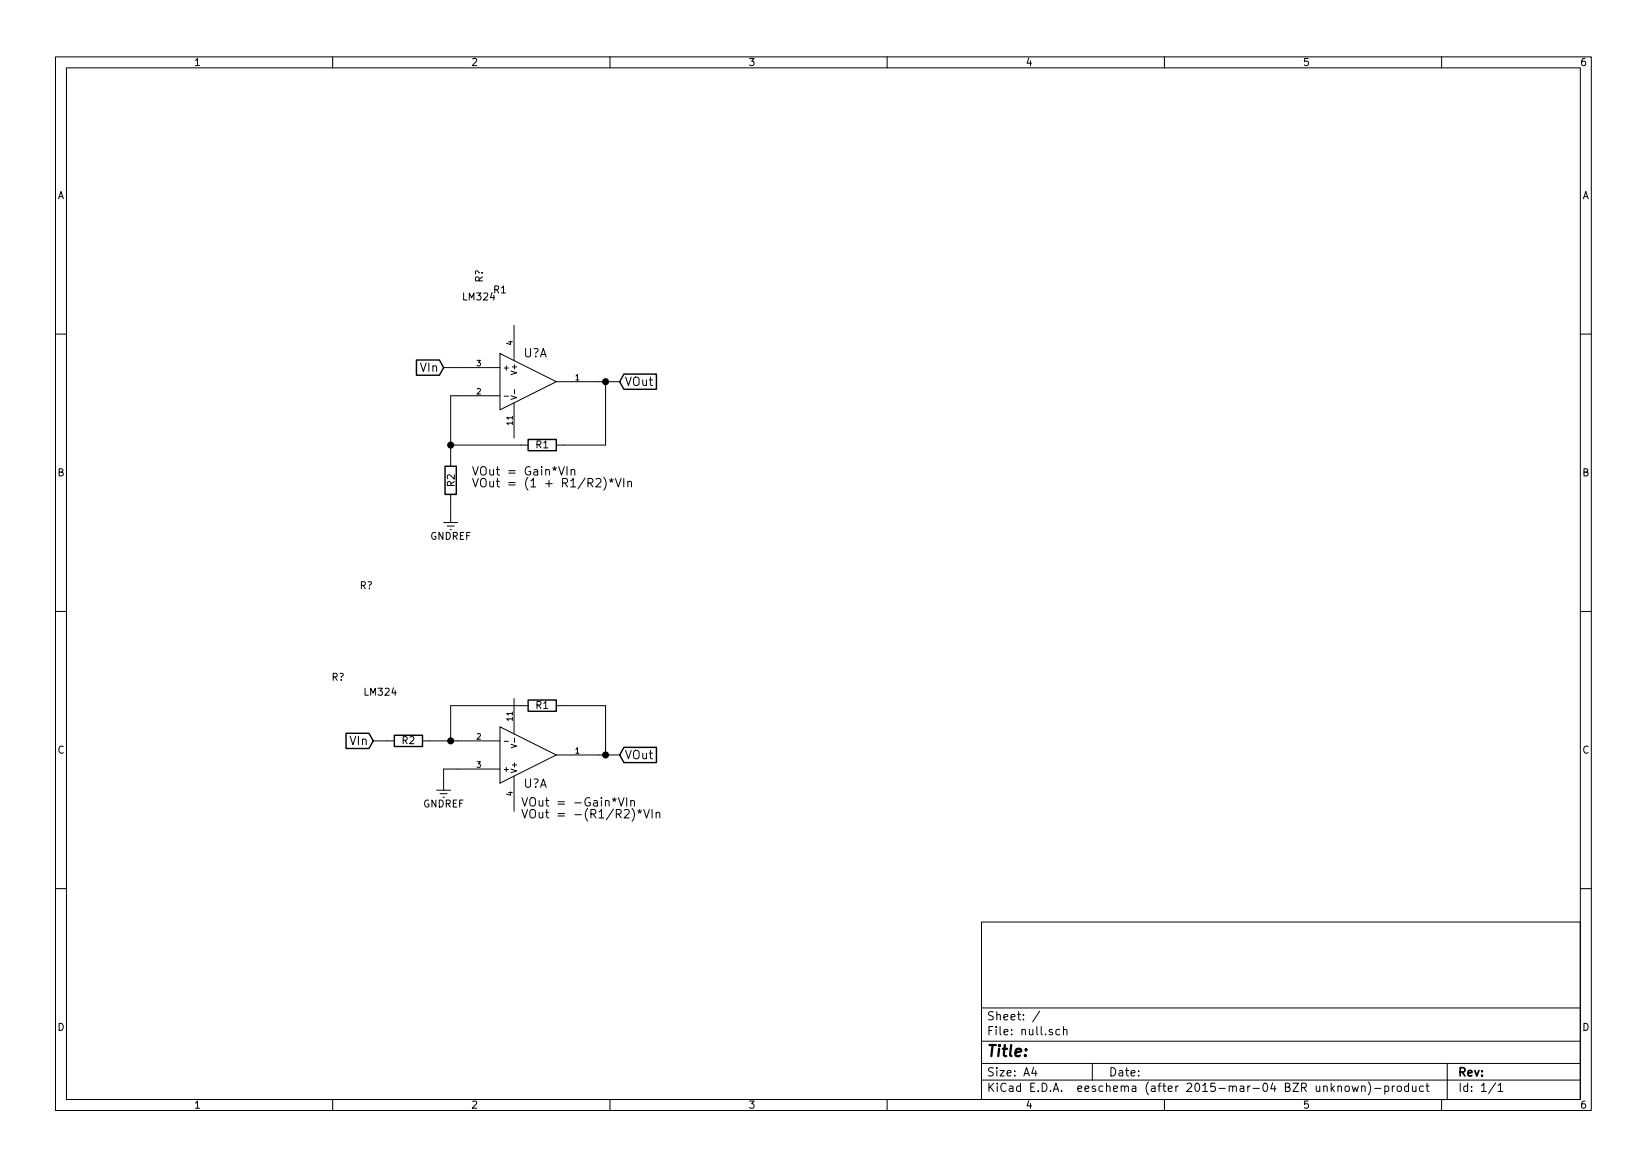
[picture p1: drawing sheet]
EESchema Schematic File Version 2
LIBS:power
LIBS:device
LIBS:transistors
LIBS:conn
LIBS:linear
LIBS:regul
LIBS:74xx
LIBS:cmos4000
LIBS:adc-dac
LIBS:memory
LIBS:xilinx
LIBS:special
LIBS:microcontrollers
LIBS:dsp
LIBS:microchip
LIBS:analog_switches
LIBS:motorola
LIBS:texas
LIBS:intel
LIBS:audio
LIBS:interface
LIBS:digital-audio
LIBS:philips
LIBS:display
LIBS:cypress
LIBS:siliconi
LIBS:opto
LIBS:atmel
LIBS:contrib
LIBS:valves
LIBS:null-cache
EELAYER 25 0
EELAYER END
$Descr A4 11693 8268
encoding utf-8
Sheet 1 1
Title ""
Date ""
Rev ""
Comp ""
Comment1 ""
Comment2 ""
Comment3 ""
Comment4 ""
$EndDescr
$Comp
L R R1
U 1 1
P 3850 3150
F 0 "R1" V 2750 2850 50  0000 C CNN
F 1 "R1" V 3850 3150 50  0000 C CNN
F 2 "" V 3780 3150 30  0000 C CNN
F 3 "" H 3850 3150 30  0000 C CNN
	1    3850 3150
	0    1    1    0   
$EndComp
$Comp
L LM324 U?
U 1 1
P 3750 2700
F 0 "U?" H 3800 2900 60  0000 C CNN
F 1 "LM324" H 3400 3300 50  0000 C CNN
F 2 "" H 3750 2700 60  0000 C CNN
F 3 "" H 3750 2700 60  0000 C CNN
	1    3750 2700
	1    0    0    -1  
$EndComp
Wire Wire Line
	4250 2700 4300 2700
Wire Wire Line
	4300 2700 4400 2700
Wire Wire Line
	4300 2700 4300 3150
Wire Wire Line
	4300 3150 4000 3150
Connection ~ 4300 2700
Wire Wire Line
	3700 3150 3200 3150
Wire Wire Line
	3200 2800 3200 3150
Wire Wire Line
	3200 3150 3200 3250
Wire Wire Line
	3200 2800 3250 2800
$Comp
L R R?
U 1 1
P 3200 3400
F 0 "R?" V 3000 1950 50  0000 C CNN
F 1 "R2" V 3200 3400 50  0000 C CNN
F 2 "" V 3130 3400 30  0000 C CNN
F 3 "" H 3200 3400 30  0000 C CNN
	1    3200 3400
	-1   0    0    1   
$EndComp
Connection ~ 3200 3150
$Comp
L GNDREF #PWR?
U 1 1
P 3200 3650
F 0 "#PWR?" H 3200 3400 50  0001 C CNN
F 1 "GNDREF" H 3200 3500 50  0000 C CNN
F 2 "" H 3200 3650 60  0000 C CNN
F 3 "" H 3200 3650 60  0000 C CNN
	1    3200 3650
	1    0    0    -1  
$EndComp
Wire Wire Line
	3200 3550 3200 3650
Text GLabel 4400 2700 2    60   Input ~ 0
VOut
Text GLabel 3150 2600 0    60   Input ~ 0
VIn
Wire Wire Line
	3150 2600 3250 2600
Text Notes 3350 3450 0    60   ~ 0
VOut = Gain*VIn\nVOut = (1 + R1/R2)*VIn
$Comp
L R R?
U 1 1
P 2900 5250
F 0 "R?" V 1800 4950 50  0000 C CNN
F 1 "R2" V 2900 5250 50  0000 C CNN
F 2 "" V 2830 5250 30  0000 C CNN
F 3 "" H 2900 5250 30  0000 C CNN
	1    2900 5250
	0    1    1    0   
$EndComp
$Comp
L LM324 U?
U 1 1
P 3750 5350
F 0 "U?" H 3800 5550 60  0000 C CNN
F 1 "LM324" H 2700 4900 50  0000 C CNN
F 2 "" H 3750 5350 60  0000 C CNN
F 3 "" H 3750 5350 60  0000 C CNN
	1    3750 5350
	1    0    0    1   
$EndComp
$Comp
L R R?
U 1 1
P 3850 5000
F 0 "R?" V 3650 3550 50  0000 C CNN
F 1 "R1" V 3850 5000 50  0000 C CNN
F 2 "" V 3780 5000 30  0000 C CNN
F 3 "" H 3850 5000 30  0000 C CNN
	1    3850 5000
	0    1    1    0   
$EndComp
Text GLabel 4400 5350 2    60   Input ~ 0
VOut
Text GLabel 2650 5250 0    60   Input ~ 0
VIn
Text Notes 3700 5800 0    60   ~ 0
VOut = -Gain*VIn\nVOut = -(R1/R2)*VIn
Wire Wire Line
	2650 5250 2750 5250
Wire Wire Line
	3050 5250 3200 5250
Wire Wire Line
	3200 5250 3250 5250
Wire Wire Line
	3700 5000 3200 5000
Wire Wire Line
	3200 5000 3200 5250
Connection ~ 3200 5250
Wire Wire Line
	4000 5000 4300 5000
Wire Wire Line
	4300 5000 4300 5350
Wire Wire Line
	4250 5350 4300 5350
Wire Wire Line
	4300 5350 4400 5350
Connection ~ 4300 5350
$Comp
L GNDREF #PWR?
U 1 1
P 3150 5550
F 0 "#PWR?" H 3150 5300 50  0001 C CNN
F 1 "GNDREF" H 3150 5400 50  0000 C CNN
F 2 "" H 3150 5550 60  0000 C CNN
F 3 "" H 3150 5550 60  0000 C CNN
	1    3150 5550
	1    0    0    -1  
$EndComp
Wire Wire Line
	3250 5450 3150 5450
Wire Wire Line
	3150 5450 3150 5550
$EndSCHEMATC
